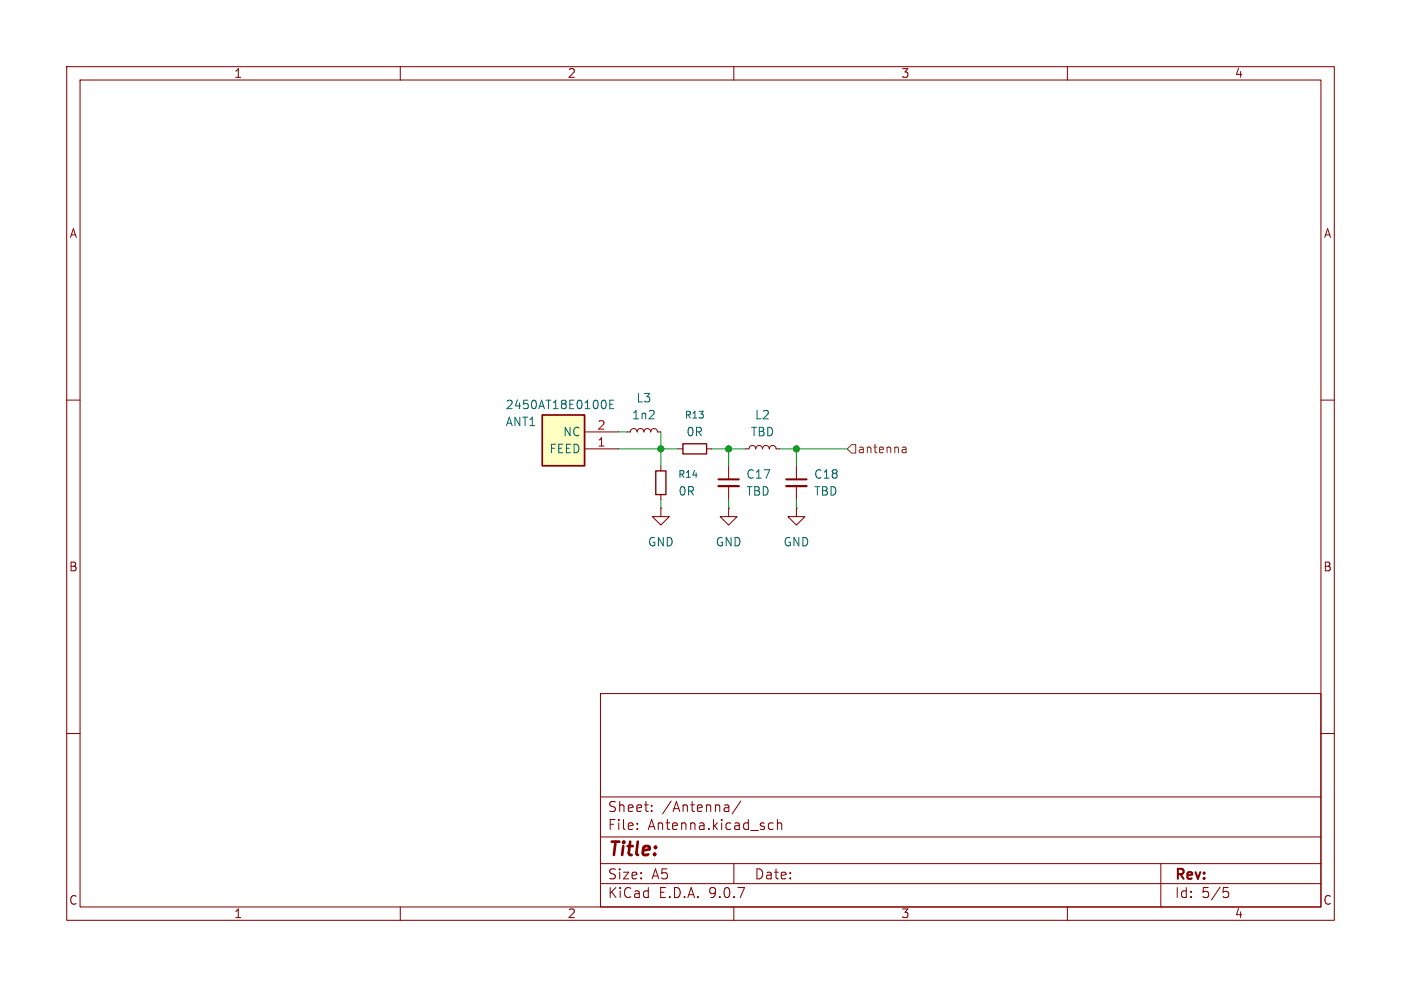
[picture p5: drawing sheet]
<svg xmlns="http://www.w3.org/2000/svg" width="210mm" height="148mm" viewBox="0 0 210 148" stroke-linecap="round" stroke-linejoin="round" font-family="sans-serif">
<g fill="none" stroke="#840000" stroke-width=".15">
<path d="M10 10h190v128h-190zM12 12h186v124h-186zM60 10v2M110 10v2M160 10v2M10 60h2M94 64.8h.5a.51 .51 0 0 1 .5-.5 .51 .51 0 0 1 .5 .5 .51 .51 0 0 1 .5-.5 .51 .51 0 0 1 .5 .5 .51 .51 0 0 1 .5-.5 .51 .51 0 0 1 .5 .5 .51 .51 0 0 1 .5-.5 .51 .51 0 0 1 .6 .5h.5M198 60h2M10 110h2M90 104h108v32h-108zM90 119.5h108M198 110h2"/>
<path d="M60 136v2M90 132.5h108M90 129.5h108M90 125.5h108M95.5 124.2v.2M95.5 123.5v.1M97.7 121.5v.2M97.7 120.8v.1M108.7 120.7h.3l.3 .2v.8M109.3 121.6l-.6 .1M109.3 121l-.6 .1M110 136v2"/>
<path d="M110 129.5v3M111 120.1l-1.3 1.9M115.3 124.3h.6M115.3 123.5h.6M116.5 123.5a.37 .37 0 0 1 .7 .1v.8M116.5 122.9v1.5M160 136v2M174 129.5v6.5M183.4 133.1h.7M183.5 133.7h.4l.3 .2v.4l-.2 .2-.5 .1"/>
</g>
<path d="M81.3 62.2h6.3v7.7h-6.3z" fill="#ffffc2"/>
<path d="M81.3 62.2h6.3v7.7h-6.3z" fill="none" stroke="#840000" stroke-width=".25"/>
<g fill="none" stroke="#840000" stroke-width=".15">
<path d="M87.6 67.3h5.1M87.6 64.8h5.1M99.1 76.2v1.3h1.2l-1.2 1.2-1.3-1.2h1.3M99.1 76.2h.1M99.1 69.9v.7M99.1 74.2v.7M101.6 67.3h.8M105.9 67.3h.8M109.2 76.2v1.3h1.3l-1.3 1.2-1.3-1.2h1.3M109.2 76.2h.1M109.2 69.9v2M109.2 72.9v2"/>
<path d="M111.8 67.3h.5a.51 .51 0 0 1 .5-.5 .51 .51 0 0 1 .5 .5 .51 .51 0 0 1 .5-.5 .51 .51 0 0 1 .5 .5 .51 .51 0 0 1 .5-.5 .51 .51 0 0 1 .5 .5 .51 .51 0 0 1 .5-.5 .51 .51 0 0 1 .5 .5h.5M119.4 76.2v1.3h1.2l-1.2 1.2-1.3-1.2h1.3M119.4 76.2h.1M119.4 69.9v2M119.4 72.9v2"/>
</g>
<path d="M90.6 60a.79 .79 0 0 1 0 1.3M91.4 60.6h.4M92 60h-.6v1.3h.6" fill="none" stroke="#006464" stroke-width=".15"/>
<path d="M98.3 70.6h1.5v3.6h-1.5zM102.4 66.5h3.5v1.6h-3.5z" fill="none" stroke="#840000" stroke-width=".2"/>
<path d="M107.7 71.9h3M117.9 71.9h3" fill="none" stroke="#840000" stroke-width=".3"/>
<path d="M107.7 72.9h3M117.9 72.9h3" fill="none" stroke="#840000" stroke-width=".33"/>
<path d="M127.6 66.7h.7v1.2h-.7l-.6-.6zM135.4 67h.2l.2 .2v.7M135.8 67.8l-.4 .1M135.8 67.3l-.4 .1" fill="none" stroke="#725600" stroke-width=".15"/>
<path d="M92.7 67.3h8.9M92.7 64.8h1.3M99.1 64.8v5.1M99.1 74.9v1.3M106.7 67.3h5.1M109.2 67.3v2.6M109.2 74.9v1.3M116.8 67.3h10.2M119.4 67.3v2.6M119.4 74.9v1.3" fill="none" stroke="#009600" stroke-width=".15"/>
<g fill="#009600" stroke="#009600" stroke-width=".15">
<circle cx="99.1" cy="67.3" r=".46"/>
<circle cx="119.4" cy="67.3" r=".46"/>
<circle cx="109.2" cy="67.3" r=".46"/>
</g>
<text font-size="2.8" fill="#840000" x="91" y="128.9">Title:</text>
<g font-size="2.1" fill="#840000">
<text x="91" y="124.7">File:</text>
<text x="91" y="122">Sheet:</text>
<text x="97.1" y="124.7">Antenna.kicad_sch</text>
<text x="99.2" y="122">/Antenna/</text>
<text x="91" y="134.9">KiCad</text>
<text x="91" y="132.1">Size:</text>
<text x="97.7" y="132.1">A5</text>
<text x="98.7" y="134.9">E.D.A.</text>
<text x="106.3" y="134.9">9.0.7</text>
<text x="113" y="132.1">Date:</text>
<text x="176" y="132.3">Rev:</text>
<text x="176" y="134.9">Id:</text>
<text x="180.1" y="134.9">5/5</text>
</g>
<g font-size="1.8" fill="#840000">
<text x="35" y="11.9">1</text>
<text x="85" y="11.9">2</text>
<text x="135" y="11.9">3</text>
<text x="185" y="11.9">4</text>
<text x="10.3" y="35.9">A</text>
<text x="198.4" y="35.9">A</text>
<text x="10.3" y="85.9">B</text>
<text x="198.3" y="85.9">B</text>
<text x="10.3" y="135.9">C</text>
<text x="35" y="137.9">1</text>
<text x="85" y="137.9">2</text>
<text x="135" y="137.9">3</text>
<text x="185" y="137.9">4</text>
<text x="198.3" y="135.9">C</text>
</g>
<g font-size="1.8" fill="#006464">
<text x="75.7" y="64.1">ANT1</text>
<text x="75.7" y="61.6">2450AT18E0100E</text>
<text x="84.3" y="65.6">NC</text>
<text x="94.6" y="63.1">1n2</text>
<text x="95.3" y="60.6">L3</text>
<text x="102.8" y="65.6">0R</text>
<text x="112.4" y="65.6">TBD</text>
<text x="113.1" y="63.1">L2</text>
<text x="82.3" y="68.2">FEED</text>
<text x="111.8" y="72">C17</text>
<text x="121.9" y="72">C18</text>
<text x="101.6" y="74.5">0R</text>
<text x="111.8" y="74.5">TBD</text>
<text x="121.9" y="74.5">TBD</text>
<text x="97" y="82.1">GND</text>
<text x="107.2" y="82.1">GND</text>
<text x="117.3" y="82.1">GND</text>
</g>
<g font-size="1.8" fill="#a90000">
<text x="89.5" y="64.5">2</text>
<text x="89.5" y="67.1">1</text>
</g>
<text font-size="1.8" fill="#725600" x="128.5" y="68.2">antenna</text>
<g font-size="1.4" fill="#006464">
<text x="102.5" y="63">R13</text>
<text x="101.6" y="71.9">R14</text>
</g>
</svg>
